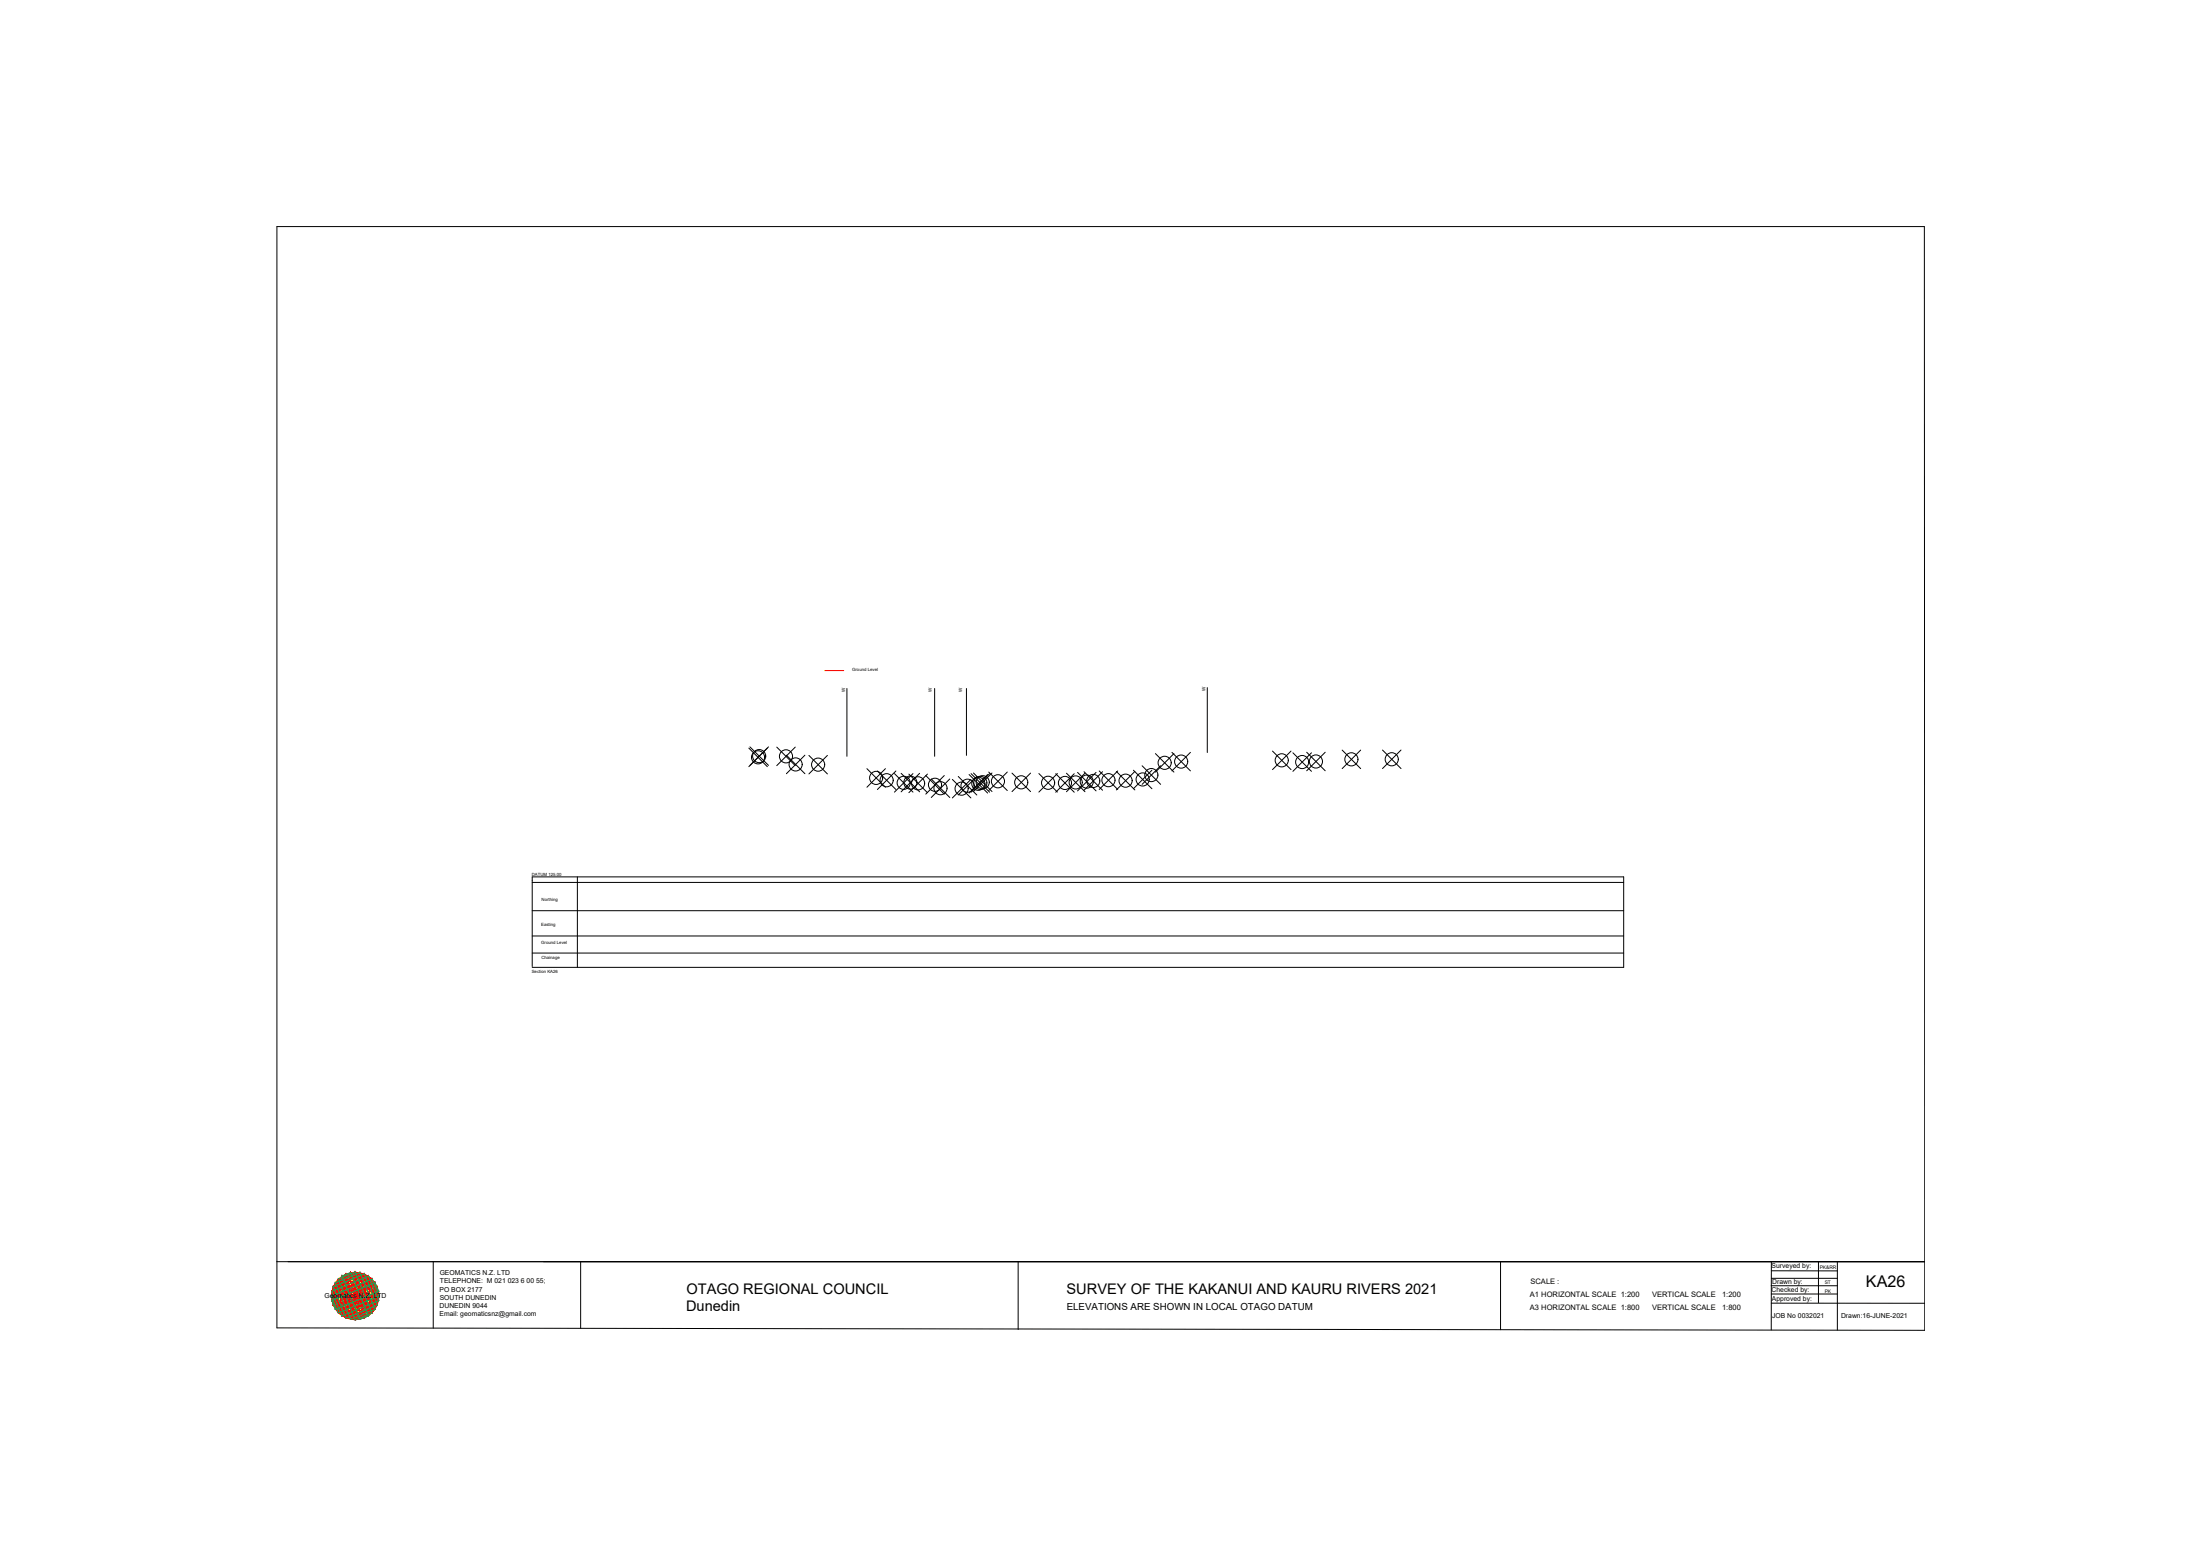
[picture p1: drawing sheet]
<svg xmlns="http://www.w3.org/2000/svg" width="420mm" height="297mm" viewBox="0 0 420 297" stroke-linecap="round" stroke-linejoin="round" font-family="sans-serif">
<!-- layer: 0 -->
<g fill="none" stroke="#000" stroke-width=".19">
<path d="M52.9 43.3h314.6l.1 210.7-314.7-.5zM161.7 131.4v13M178.5 131.4v13M184.6 131.4v12.8M230.6 131.3v12.4M143 142.8l3.5 3.6M143.2 142.6l3.6 3.5M146.8 142.6l-3.8 3.8M148.3 142.6l3.6 3.6M150.2 144.2l3.5 3.5M151.9 142.6l-3.6 3.6M153.7 144.2l-3.5 3.5"/>
<path d="M154.5 144.2l3.5 3.5M158 144.2l-3.5 3.5M165.6 146.7l3.5 3.6M167.6 147.2l3.5 3.5M169.1 146.7l-3.5 3.6M170.8 147.7l3.6 3.5M171.1 147.2l-3.5 3.5M172.1 147.6l3.5 3.6M173.6 147.8l3.5 3.5M174.4 147.7l-3.6 3.5M175.6 147.6l-3.5 3.6M176.8 148.1l3.5 3.5"/>
<path d="M177.1 147.8l-3.5 3.5M177.9 148.7l3.5 3.5M180.3 148.1l-3.5 3.5M181.4 148.7l-3.5 3.5M181.9 148.8l3.5 3.5M183 148.2l3.6 3.6M185.1 147.9l3.5 3.5M185.4 148.8l-3.5 3.5M185.5 147.7l3.5 3.5M185.9 147.6l3.6 3.5M186.6 148.2l-3.6 3.6M188.6 147.9l-3.5 3.5"/>
<path d="M188.8 147.4l3.6 3.5M189 147.7l-3.5 3.5M189.5 147.6l-3.6 3.5M192.4 147.4l-3.6 3.5M193.3 147.6l3.5 3.5M196.8 147.6l-3.5 3.5M198.4 147.7l3.5 3.5M201.6 147.7l3.6 3.5M201.9 147.7l-3.5 3.5M203.7 147.6l3.5 3.5M205.2 147.7l-3.6 3.5M205.8 147.4l3.5 3.6"/>
<path d="M207 147.3l3.6 3.6M207.2 147.6l-3.5 3.5M209.3 147.4l-3.5 3.6M209.9 147.2l3.6 3.5M210.6 147.3l-3.6 3.6M213.2 147.3l3.5 3.5M213.5 147.2l-3.6 3.5M216.5 147l3.5 3.6M216.7 147.3l-3.5 3.5M218.1 146.2l3.6 3.5M220 147l-3.5 3.6M220.7 143.9l3.5 3.5"/>
<path d="M221.7 146.2l-3.6 3.5M223.8 143.6l3.6 3.6M224.2 143.9l-3.5 3.5M227.4 143.6l-3.6 3.6M243 143.4l3.6 3.5M246.6 143.4l-3.6 3.5M246.9 143.7l3.6 3.5M249.6 143.6l3.5 3.5M250.5 143.7l-3.6 3.5M253.1 143.6l-3.5 3.5M256.3 143.2l3.6 3.5M259.9 143.2l-3.6 3.5"/>
<path d="M264 143.2l3.6 3.5M267.6 143.2l-3.6 3.5M101.6 178.7h208.5M101.6 173.9h208.5M101.6 168.5h208.5M110.3 167.4v17.3M101.6 184.5v-17.1h208.5v17.3h-208.5M101.6 181.9h208.5M52.9 240.9h314.7M82.7 240.8v12.7M110.9 240.8v12.8M194.4 240.9v12.9"/>
<path d="M286.6 240.9v12.9M338.3 245.4h12.6M338.3 247h12.6M338.3 248.8h29.3M338.3 242.6h12.6M338.3 244h12.6M338.3 240.9v13M347.3 240.9v7.8M350.9 240.9v13"/>
<circle cx="144.8" cy="144.6" r="1.25"/>
<circle cx="145" cy="144.3" r="1.25"/>
<circle cx="150.1" cy="144.4" r="1.25"/>
<circle cx="152" cy="145.9" r="1.25"/>
<circle cx="156.2" cy="146" r="1.25"/>
<circle cx="167.3" cy="148.5" r="1.25"/>
<circle cx="169.3" cy="148.9" r="1.25"/>
<circle cx="172.6" cy="149.4" r="1.25"/>
<circle cx="173.9" cy="149.4" r="1.25"/>
<circle cx="175.3" cy="149.5" r="1.25"/>
<circle cx="178.6" cy="149.8" r="1.25"/>
<circle cx="179.6" cy="150.5" r="1.25"/>
<circle cx="183.6" cy="150.6" r="1.25"/>
<circle cx="184.8" cy="150" r="1.25"/>
<circle cx="186.8" cy="149.6" r="1.25"/>
<circle cx="187.2" cy="149.5" r="1.25"/>
<circle cx="187.7" cy="149.3" r="1.25"/>
<circle cx="190.6" cy="149.1" r="1.25"/>
<circle cx="195" cy="149.3" r="1.25"/>
<circle cx="200.2" cy="149.4" r="1.25"/>
<circle cx="203.4" cy="149.5" r="1.25"/>
<circle cx="205.4" cy="149.4" r="1.25"/>
<circle cx="207.6" cy="149.2" r="1.25"/>
<circle cx="208.8" cy="149.1" r="1.25"/>
<circle cx="211.7" cy="148.9" r="1.25"/>
<circle cx="215" cy="149" r="1.25"/>
<circle cx="218.2" cy="148.8" r="1.25"/>
<circle cx="219.9" cy="148" r="1.25"/>
<circle cx="222.4" cy="145.6" r="1.25"/>
<circle cx="225.6" cy="145.4" r="1.25"/>
<circle cx="244.8" cy="145.1" r="1.25"/>
<circle cx="248.7" cy="145.5" r="1.25"/>
<circle cx="251.3" cy="145.4" r="1.25"/>
<circle cx="258.1" cy="145" r="1.25"/>
<circle cx="265.8" cy="144.9" r="1.25"/>
</g>
<!-- layer: geo -->
<g fill="none" stroke="#545454" stroke-width=".19">
<path d="M63.3 247.4h9.1M63.4 246.5h8.9v1.8h-8.9zM63.6 245.7h8.5v3.5h-8.5zM63.6 245.7h.1M64 244.9h7.6v5h-7.6zM64.6 244.2h6.5v6.4h-6.5zM65.3 243.6h.1M65.3 243.6h5.1v7.6h-5.1zM66.1 243.2h3.5v8.4h-3.5zM67.8 242.8v9.2M68.7 251.9v-9h-1.8l.1 9h1.7M71.6 244.9h.1"/>
<path d="M72.3 246.5h.1"/>
</g>
<g fill="none" stroke="#ff0" stroke-width=".19">
<path d="M63.3 247.4l4.5-4.6 4.6 4.6-4.6 4.5-4.4-4.5M63.4 246.5l3.6-3.6 5.3 5.4-3.6 3.6zM64.6 250.6h.1M64.6 244.2l6.5 6.4M65.3 243.6l6.3 6.3-1.2 1.3-6.4-6.3zM66.1 243.2l6 6-2.5 2.4-6-5.9zM68.7 251.9h.1M68.7 242.9l3.6 3.6-5.3 5.4-3.6-3.6zM69.6 243.2l2.5 2.5-6 5.9-2.5-2.4zM70.4 243.6l1.2 1.3-6.3 6.3-1.3-1.3zM71.1 244.1h.1M71.1 244.2l-6.5 6.4"/>
<path d="M71.1 250.6h.1"/>
</g>
<g fill="none" stroke="#00b85c" stroke-width=".19">
<path d="M63.3 247.4l7.8-3.2 1.3 3.2-7.8 3.2zM63.4 246.5l7-2.9 1.9 4.7-7 2.9zM63.6 245.7l8.5 3.5M63.6 245.7l2.5 5.9M64 249.9l-.6-1.6 8.2-3.4 .7 1.6-8.2 3.4M64.6 244.2l3.2-1.4 3.3 7.8-3.3 1.4zM66.1 243.2l3.5 8.4M68.7 251.9l-3.4-8.3 1.7-.7 3.4 8.3-1.7 .7M68.7 242.9l2.9 7-4.6 2-3-7M68.7 242.9l-4.6 2M69.6 243.2l-3.5 8.4M69.6 243.2l2.5 6"/>
<path d="M69.6 243.2l-6 2.5M72.1 245.7l-8.5 3.5M72.1 249.2l-6 2.4"/>
</g>
<g fill="none" stroke="#f00" stroke-width=".19">
<path d="M63.3 247.4l.3 1.8M63.3 247.4l2.8 4.2M63.3 247.4l6.3 4.2M63.3 247.4l8.8 1.8M63.3 247.4h.1M63.4 248.3h.1M63.4 246.5h.1M63.4 246.5l8.9 1.8M63.4 246.5l.6 3.4M63.4 246.5l3.6 5.4M63.4 248.3l1.9 2.9M63.4 246.5l7 4.7"/>
<path d="M63.4 248.3l5.3 3.6M63.4 248.3l8.2 1.6M63.6 245.7l1 4.9M63.6 245.7l4.2 6.3M63.6 249.2l1 1.4M63.6 249.2l4.2 2.8M63.6 245.7l7.5 4.9M63.6 245.7l8.8 1.7M63.6 249.2l7.5 1.4M63.6 245.7l-.3 1.7M63.6 245.7h.1M63.7 249.2h.1"/>
<path d="M64 249.9h.1M64 244.9h.1M64 244.9l7.6 5M64 244.9l1.3 6.3M64 244.9l4.7 7M64 249.9l3 2M64 249.9l6.4 1.3M64 244.9l-.6 3.4M64.1 244.9l8.2 1.6M64.6 244.2h.1M64.6 244.2l1.5 7.4M64.6 244.2l5 7.4"/>
<path d="M64.6 244.2l7.5 5M64.6 250.6l1.5 1M64.6 244.2l-1 1.4M64.6 244.2l7.5 1.5M64.6 250.6l5 1M64.6 244.2l-1 5M64.7 250.6h.1M65.3 243.6h.1M65.3 251.2h.1M65.3 243.6l5.1 7.6M65.3 243.6l1.7 8.3M65.3 243.6l-1.9 2.9"/>
<path d="M65.3 251.2l3.4 .7M65.3 243.6l-1.3 6.3M65.3 243.6l7 4.7M65.3 243.6l6.3 1.3M66.1 243.2h.1M66.1 243.2l1.7 8.8M66.1 243.2l5 7.4M66.1 243.2l-1.5 1M66.1 243.2l6.3 4.2M66.1 243.2l-2.8 4.2M66.1 243.2l5 1M66.1 251.6l1.7 .4"/>
<path d="M66.1 243.2l-1.5 7.4M66.1 251.6h.1M67 242.9h.1M67 251.9h.1M67 242.9l1.7 9M67 242.9l4.6 7M67 242.9l-3 2M67 242.9l5.3 3.6M67 242.9l-3.6 5.4M67 242.9l3.4 .7M67 242.9l-1.7 8.3M67.8 242.9h.1"/>
<path d="M67.8 242.8l1.8 8.8M67.8 242.8l-1.7 .4M67.8 242.8l4.3 6.4M67.8 242.8l-4.2 2.9M67.8 242.8l4.3 2.9M67.8 242.8l-4.2 6.4M67.8 242.8l1.8 .4M67.8 242.8l-1.7 8.8M67.9 251.9h.1M68.7 251.9h.1M68.7 242.9h.1M68.7 242.9l-1.7 9"/>
<path d="M68.7 242.9l1.7 8.3M68.7 242.9l-3.4 .7M68.7 242.9l3.6 5.4M68.7 242.9l-5.3 3.6M68.7 242.9l2.9 2M68.7 242.9l-4.7 7M69.5 243.2h.1M69.6 243.2l1.5 7.4M69.6 243.2l-5 1M69.6 251.6l-1.8 .4M69.6 243.2l2.8 4.2M69.6 243.2l-6.3 4.2"/>
<path d="M69.6 243.2l1.5 1M69.6 243.2l-5 7.4M69.6 243.2l-1.8 8.8M69.6 251.6h.1M70.4 251.2h.1M70.4 243.6h.1M70.4 243.6l-5.1 7.6M70.4 243.6l1.2 6.3M70.4 243.6l-6.4 1.3M70.4 251.2l-3.4 .7M70.4 243.6l1.9 2.9M70.4 243.6l-7 4.7"/>
<path d="M70.4 243.6l-1.7 8.3M71 244.2h.1M71.1 244.2l1 5M71.1 244.2l-7.5 1.5M71.1 250.6l-5 1M71.1 244.2l1 1.5M71.1 244.2l-7.5 5M71.1 250.6l-1.5 1M71.1 244.2l-5 7.4M71.1 244.2l-1.5 7.4M71.1 250.6h.1M71.6 244.9h.1"/>
<path d="M71.6 249.9h.1M71.6 244.9l-7.6 5M71.6 244.9l.7 3.4M71.6 244.9l-8.2 1.6M71.6 249.9l-6.3 1.3M71.6 249.9l-2.9 2M71.6 244.9l-4.6 7M71.6 244.9l-1.2 6.3M72 245.6h.1M72.1 249.1h.1M72.1 245.7l.3 1.7M72.1 245.7l-8.8 1.7"/>
<path d="M72.1 249.2l-7.5 1.4M72.1 249.2l-4.3 2.8M72.1 245.7l-7.5 4.9M72.1 245.6l-4.3 6.4M72.1 249.2l-1 1.4M72.1 245.7l-1 4.9M72.3 246.5h.1M72.3 248.3h.1M72.3 246.5l-8.9 1.8M72.3 248.3l-8.3 1.6M72.3 246.5l-7 4.7M72.3 248.3l-5.3 3.6"/>
<path d="M72.3 246.5l-3.6 5.4M72.3 248.3l-1.9 2.9M72.3 246.5l-.7 3.4M72.4 247.4h.1M72.4 247.4l-.3 1.8M72.4 247.4l-8.8 1.8M72.4 247.4l-6.3 4.2M72.4 247.4l-2.8 4.2"/>
</g>
<!-- layer: 0 -->
<path d="M157.5 128h3.6" fill="none" stroke="#f00" stroke-width=".19"/>
<text font-size="3.1" x="356.4" y="245.7">KA26</text>
<g font-size="2.8">
<text x="131" y="250.3">Dunedin</text>
<text x="131.1" y="247">OTAGO REGIONAL COUNCIL</text>
<text x="203.7" y="247">SURVEY OF THE KAKANUI AND KAURU RIVERS 2021</text>
</g>
<text font-size="1.9" x="203.7" y="250.1">ELEVATIONS ARE SHOWN IN LOCAL OTAGO DATUM</text>
<g font-size="1.4">
<text x="292.3" y="245.2">SCALE :</text>
<text x="292.2" y="247.6">A1 HORIZONTAL SCALE 1:200</text>
<text x="292.2" y="250">A3 HORIZONTAL SCALE 1:800</text>
<text x="315.5" y="247.6">VERTICAL SCALE</text>
<text x="315.5" y="250">VERTICAL SCALE</text>
<text x="328.9" y="247.6">1:200</text>
<text x="328.9" y="250">1:800</text>
</g>
<g font-size="1.3">
<text x="84" y="243.4">GEOMATICS N.Z. LTD</text>
<text x="84" y="245">TELEPHONE: M 021 023 6 00 55;</text>
<text x="338.3" y="242.1">Surveyed by:</text>
<text x="338.5" y="245.1">Drawn by:</text>
<text x="62" y="247.8">Geomatics N.Z. LTD</text>
<text x="83.9" y="246.6">PO BOX 2177</text>
<text x="83.9" y="249.7">DUNEDIN 9044</text>
<text x="83.9" y="251.3">Email: geomaticsnz@gmail.com</text>
<text x="84" y="248.1">SOUTH DUNEDIN</text>
<text x="338.3" y="246.6">Checked by:</text>
<text x="338.4" y="248.3">Approved by:</text>
<text x="338.4" y="251.7">JOB No 0032021</text>
<text x="351.6" y="251.7">Drawn:16-JUNE-2021</text>
</g>
<g font-size=".9">
<text x="230.2" y="132" transform="rotate(-90 230.2 132)">W</text>
<text x="161.4" y="132.1" transform="rotate(-90 161.4 132.1)">W</text>
<text x="178" y="132.1" transform="rotate(-90 178 132.1)">W</text>
<text x="183.8" y="132.1" transform="rotate(-90 183.8 132.1)">W</text>
<text x="347.5" y="242.2">PK&amp;RR</text>
<text x="348.5" y="245">ST</text>
<text x="348.5" y="246.8">PK</text>
</g>
<g font-size=".8">
<text x="162.8" y="128">Ground Level</text>
<text x="101.6" y="167.2">DATUM 125.00</text>
<text x="103.4" y="171.9">Northing</text>
<text x="103.4" y="176.7">Easting</text>
<text x="101.6" y="185.8">Section KA26</text>
<text x="103.4" y="180.2">Ground Level</text>
<text x="103.4" y="183.1">Chainage</text>
</g>
</svg>
